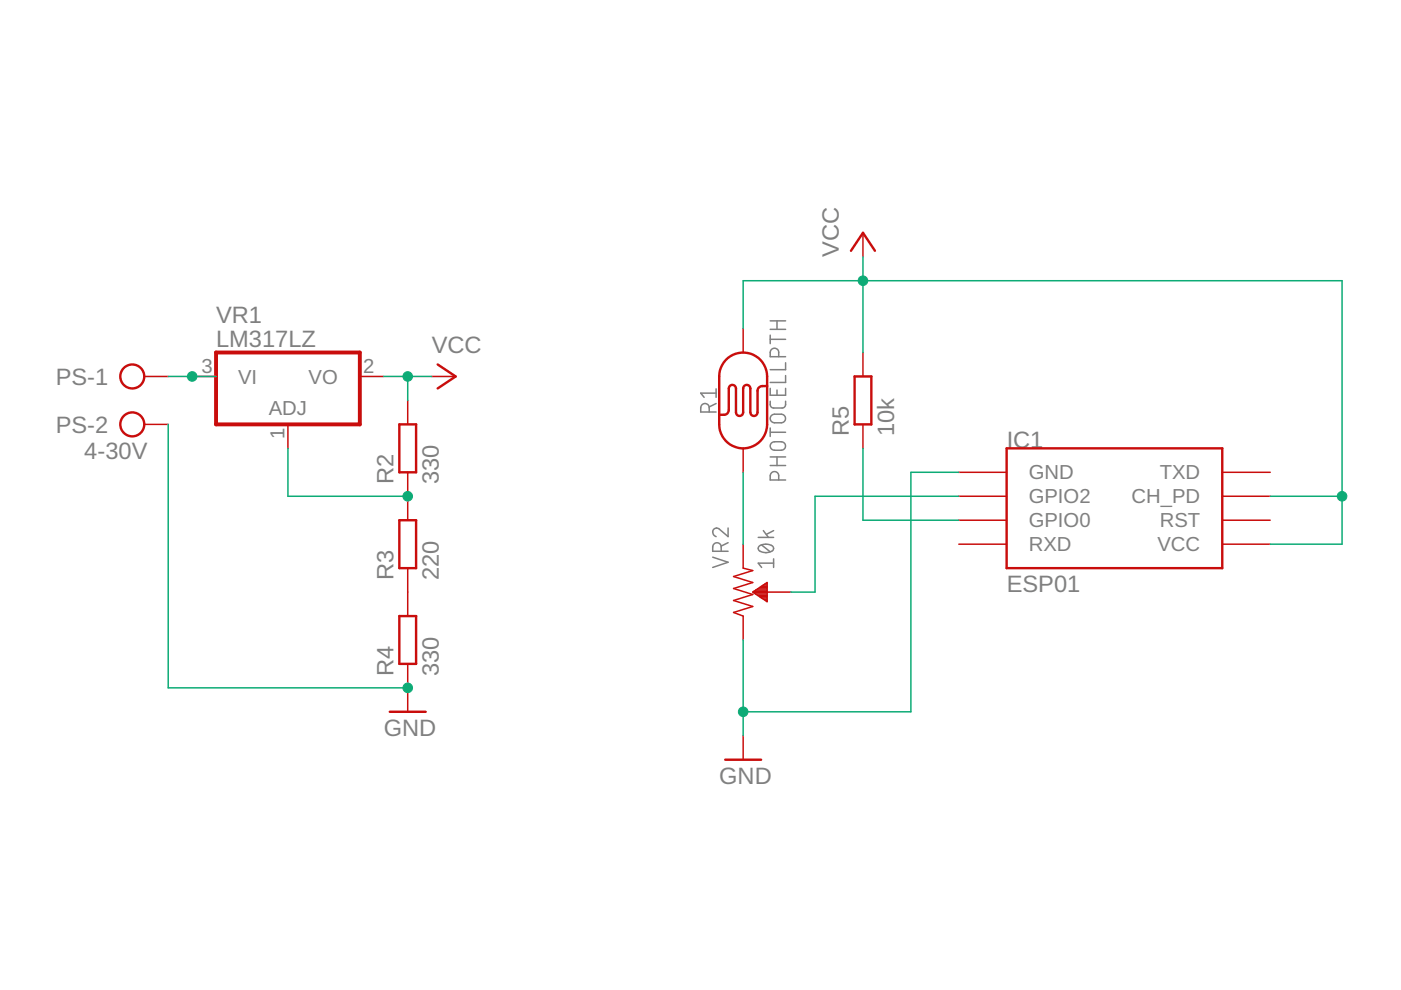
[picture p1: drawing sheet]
<svg xmlns="http://www.w3.org/2000/svg" width="297mm" height="210mm" viewBox="0 0 297 210" stroke-linecap="round" stroke-linejoin="round" font-family="sans-serif">
<g fill="none" stroke="#808080" stroke-width=".32">
<path d="M163.3 71.1v1.8M163.3 71.9h3.3M163.3 69.8h3.3M163.3 68h3.3M164.7 68v1.8M165.1 75.6v-.9a.9 .9 0 0 0-.9-.9 .9 .9 0 0 0-.9 .9v.9h3.3M166.6 76.9v1.5h-3.3M166.6 79.6v1.5h-3.3M150.4 87.4a1.58 1.58 0 0 0-.3-1.6 .92 .92 0 0 0-1-.2 .92 .92 0 0 0-.5 .9v.9h3.2M151.8 85.6l-1.4 .7M151.8 83.4h-3.2l.7 .8M151.8 82.4v1.8"/>
<path d="M163.3 85.1a1.25 1.25 0 0 0 .3 1.3l.4 .1h2.1l.4-.5 .1-.9M163.3 82.3v1.5h3.3v-1.5M163.3 90.7v1.8M163.3 98.7h3.3M163.3 96.9h3.3M163.3 91.7h3.3M163.5 94l.7-.3h1.5a.9 .9 0 0 1 .8 .9 .9 .9 0 0 1-.8 .9h-1.5a.9 .9 0 0 1-.8-.6 .9 .9 0 0 1 .1-.9zM163.5 88.1l.7-.3h1.5a.91 .91 0 0 1 .8 .9 .91 .91 0 0 1-.8 .9h-1.5a.92 .92 0 0 1-.8-.5 .92 .92 0 0 1 .1-1zM164.7 82.7v1.1M164.7 96.9v1.8M151.1 118.1l3.3 1.1-3.3 1.1M152.9 116.9v-.9a.9 .9 0 0 0-.9-.9 .9 .9 0 0 0-.9 .9v.9h3.3"/>
<path d="M154.4 112v1.8l-1.9-1.6a.89 .89 0 0 0-1.4 .3 .89 .89 0 0 0 .7 1.3M154.4 115.1l-1.5 .7M160.8 113.9h3.2M160.9 115.9a2.29 2.29 0 0 1 3.1 .2v.2a1.55 1.55 0 0 1-2 .8l-1.1-.4-.1-.4zM161.5 115.5l1.8 1.5M161.8 112.5l1.1 1.4M164 119.4h-3.2l.7 .9M164 118.5v1.8M164 112.5l-1.5 .8M165.1 101.8v-.9a.9 .9 0 0 0-.9-.9 .9 .9 0 0 0-.9 .9v.9h3.3"/>
</g>
<g fill="none" stroke="#c90d0c" stroke-width=".51">
<path d="M180.4 53.2l2.6-3.8 2.5 3.8M92.8 77.3l3.8 2.5-3.8 2.6M153.9 76.3a5.1 5.1 0 0 1 5.5-1.2 5.1 5.1 0 0 1 3.2 4.7v10.2a5.1 5.1 0 0 1-5 5.1 5.1 5.1 0 0 1-5.1-5.1v-10.2a5.1 5.1 0 0 1 1.4-3.5zM181.2 79.8h3.5v10.2h-3.5zM84.7 90h3.5v10.1h-3.5zM162.6 81.9a1.88 1.88 0 0 0-1.7 .2l-.3 .8v4.5a.76 .76 0 0 1-.7 .8 .76 .76 0 0 1-.8-.8v-5a.76 .76 0 0 0-.8-.8 .76 .76 0 0 0-.7 .8v5a.76 .76 0 0 1-.8 .8 .76 .76 0 0 1-.8-.8v-5a.76 .76 0 0 0-.7-.8 .76 .76 0 0 0-.8 .8v4.5l-.3 .8a1.78 1.78 0 0 1-1.7 .2M213.4 95.1h45.7v25.4h-45.7zM84.7 110.3h3.5v10.2h-3.5zM84.7 130.6h3.5v10.2h-3.5zM82.6 150.9h7.7M153.8 161.1h7.6"/>
<circle cx="28" cy="79.8" r="2.54"/>
<circle cx="28" cy="90" r="2.54"/>
</g>
<g fill="none" stroke="#c90d0c" stroke-width=".32">
<path d="M183 49.4v5M30.6 79.8h5.1M40.7 79.8h5.1M76.3 79.8h5.1M91.5 79.8h5.1M157.6 69.7v5M183 74.7v5.1M30.6 90h5.1M61 90v5.1M86.4 84.9v5.1M157.6 95.1v5M183 90v5.1"/>
<path d="M86.4 100.1v10.2M157.6 115.4v5.1l2 .5-4.1 1.2 4.1 1.3-4.1 1.3 4.1 1.2-4.1 1.3 4.1 1.3-4.1 1.3 2.1 .7v5.1M203.3 100.1h10.1M203.3 105.2h10.1M203.3 110.3h10.1M203.3 115.4h10.1M259.1 100.1h10.2M259.1 105.2h10.2M259.1 110.3h10.2M259.1 115.4h10.2M86.4 120.5v10.1M159.6 125.5l3-2v4.1z"/>
<path d="M159.8 125.4h2.8M159.8 125.7h2.8M160.2 125.9h2.4M160.2 125.1h2.4M160.6 126.2h2M160.6 124.9h2M161 124.6h1.6M161 126.5h1.6M161.4 126.8h1.2M161.4 124.3h1.2M161.8 127h.8M161.8 124h.8"/>
<path d="M162.2 123.8h.4M162.3 127.3h.3M162.6 125.5h5.1M86.4 140.8v10.1M157.6 156v5.1"/>
</g>
<path d="M45.8 74.7h30.5v15.3h-30.5z" fill="none" stroke="#c90d0c" stroke-width=".83"/>
<g fill="none" stroke="#0dab76" stroke-width=".32">
<path d="M183 54.4v20.3M35.7 79.8h10.1M81.4 79.8h10.1M86.4 79.8v5.1M157.6 69.7v-10.2h126.9v55.9h-15.2M35.7 90v55.8h50.7M61 95.1v10.1h25.4M183 95.1v15.2h20.3M157.6 100.1v15.3M203.3 105.2h-30.5v20.3h-5.1M203.3 100.1h-10.2v50.8h-35.5M269.3 105.2h15.2"/>
<path d="M157.6 135.7v20.3"/>
</g>
<g fill="#0dab76" stroke="#0dab76" stroke-width=".21">
<circle cx="86.4" cy="79.8" r="1.02"/>
<circle cx="183" cy="59.5" r="1.02"/>
<circle cx="284.5" cy="105.2" r="1.02"/>
<circle cx="86.4" cy="105.2" r="1.02"/>
<circle cx="86.4" cy="145.8" r="1.02"/>
<circle cx="157.6" cy="150.9" r="1.02"/>
<circle cx="40.7" cy="79.8" r="1.02"/>
</g>
<g font-size="5" fill="#808080">
<text x="177.9" y="54.4" transform="rotate(-90 177.9 54.4)">VCC</text>
<text x="45.8" y="68.4">VR1</text>
<text x="45.8" y="73.5">LM317LZ</text>
<text x="91.5" y="74.7">VCC</text>
<text x="11.8" y="81.6">PS-1</text>
<text x="11.8" y="91.8">PS-2</text>
<text x="180" y="92.5" transform="rotate(-90 180 92.5)">R5</text>
<text x="189.6" y="92.5" transform="rotate(-90 189.6 92.5)">10k</text>
<text x="213.4" y="95.1">I</text>
<text x="214.8" y="95.1">C1</text>
<text x="17.9" y="97.3">4-30V</text>
<text x="83.5" y="102.7" transform="rotate(-90 83.5 102.7)">R2</text>
<text x="93.1" y="102.7" transform="rotate(-90 93.1 102.7)">330</text>
<text x="83.5" y="123" transform="rotate(-90 83.5 123)">R3</text>
<text x="93.1" y="123" transform="rotate(-90 93.1 123)">220</text>
<text x="213.4" y="125.5">ESP01</text>
<text x="83.5" y="143.3" transform="rotate(-90 83.5 143.3)">R4</text>
<text x="93.1" y="143.3" transform="rotate(-90 93.1 143.3)">330</text>
<text x="81.4" y="156">GND</text>
<text x="152.5" y="166.2">GND</text>
</g>
<g font-size="4.3" fill="#808080">
<text x="42.7" y="79.1">3</text>
<text x="50.5" y="81.3">VI</text>
<text x="65.4" y="81.4">VO</text>
<text x="77" y="79.1">2</text>
<text x="57" y="88">ADJ</text>
<text x="60.3" y="93.1" transform="rotate(-90 60.3 93.1)">1</text>
<text x="218.1" y="101.7">GND</text>
<text x="245.9" y="101.7">TXD</text>
<text x="218.1" y="106.7">GPIO2</text>
<text x="239.9" y="106.7">CH_PD</text>
<text x="218.1" y="111.8">GPIO0</text>
<text x="245.9" y="111.8">RST</text>
<text x="218.1" y="116.9">RXD</text>
<text x="245.4" y="116.9">VCC</text>
</g>
</svg>
